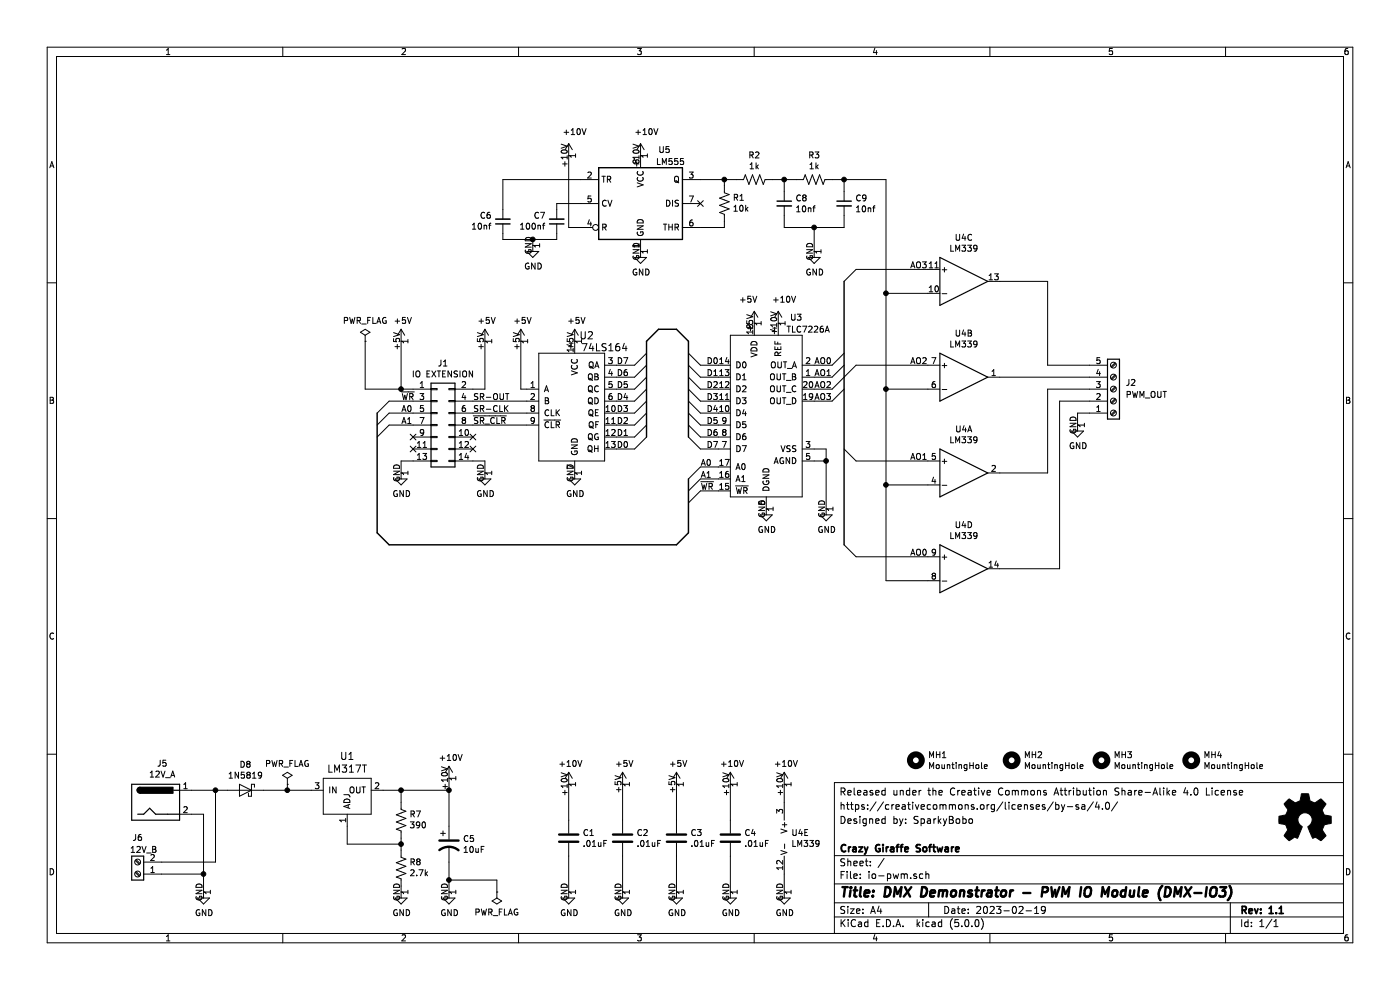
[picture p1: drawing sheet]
EESchema Schematic File Version 4
LIBS:io-pwm-cache
EELAYER 26 0
EELAYER END
$Descr A4 11693 8268
encoding utf-8
Sheet 1 1
Title "DMX Demonstrator - PWM IO Module (DMX-IO3)"
Date "2023-02-19"
Rev "1.1"
Comp "Crazy Giraffe Software"
Comment1 ""
Comment2 "Designed by: SparkyBobo"
Comment3 "https://creativecommons.org/licenses/by-sa/4.0/"
Comment4 "Released under the Creative Commons Attribution Share-Alike 4.0 License"
$EndDescr
Wire Wire Line
	4150 7350 3750 7350
Wire Wire Line
	4150 7450 4150 7350
$Comp
L power:PWR_FLAG #FLG0101
U 1 1
P 4150 7450
F 0 "#FLG0101" H 4150 7525 50  0001 C CNN
F 1 "PWR_FLAG" H 4150 7623 50  0000 C CNN
F 2 "" H 4150 7450 50  0001 C CNN
F 3 "~" H 4150 7450 50  0001 C CNN
	1    4150 7450
	-1   0    0    1   
$EndComp
Text Label 5850 4100 0    50   ~ 0
~WR
Text Label 5850 3900 0    50   ~ 0
A0
Text Label 5850 4000 0    50   ~ 0
A1
$Comp
L power:GND #PWR0105
U 1 1
P 4800 3950
F 0 "#PWR0105" H 4800 3700 50  0001 C CNN
F 1 "GND" H 4805 3777 50  0000 C CNN
F 2 "" H 4800 3950 50  0001 C CNN
F 3 "" H 4800 3950 50  0001 C CNN
	1    4800 3950
	1    0    0    -1  
$EndComp
$Comp
L power:+5V #PWR0106
U 1 1
P 4800 2850
F 0 "#PWR0106" H 4800 2700 50  0001 C CNN
F 1 "+5V" H 4815 3023 50  0000 C CNN
F 2 "" H 4800 2850 50  0001 C CNN
F 3 "" H 4800 2850 50  0001 C CNN
	1    4800 2850
	1    0    0    -1  
$EndComp
Wire Wire Line
	4350 3250 4400 3250
$Comp
L power:GND #PWR0108
U 1 1
P 6400 4250
F 0 "#PWR0108" H 6400 4000 50  0001 C CNN
F 1 "GND" H 6405 4077 50  0000 C CNN
F 2 "" H 6400 4250 50  0001 C CNN
F 3 "" H 6400 4250 50  0001 C CNN
	1    6400 4250
	1    0    0    -1  
$EndComp
$Comp
L power:+5V #PWR0109
U 1 1
P 6300 2700
F 0 "#PWR0109" H 6300 2550 50  0001 C CNN
F 1 "+5V" H 6250 2900 50  0000 C CNN
F 2 "" H 6300 2700 50  0001 C CNN
F 3 "" H 6300 2700 50  0001 C CNN
	1    6300 2700
	1    0    0    -1  
$EndComp
$Comp
L power:+10V #PWR0110
U 1 1
P 6500 2700
F 0 "#PWR0110" H 6500 2550 50  0001 C CNN
F 1 "+10V" H 6550 2900 50  0000 C CNN
F 2 "" H 6500 2700 50  0001 C CNN
F 3 "" H 6500 2700 50  0001 C CNN
	1    6500 2700
	1    0    0    -1  
$EndComp
$Comp
L power:GND #PWR0111
U 1 1
P 9000 3550
F 0 "#PWR0111" H 9000 3300 50  0001 C CNN
F 1 "GND" H 9005 3377 50  0000 C CNN
F 2 "" H 9000 3550 50  0001 C CNN
F 3 "" H 9000 3550 50  0001 C CNN
	1    9000 3550
	1    0    0    -1  
$EndComp
Wire Wire Line
	9000 3550 9000 3450
$Comp
L Connector:Screw_Terminal_01x05 J2
U 1 1
P 9300 3250
F 0 "J2" H 9400 3200 50  0000 L CNN
F 1 "PWM_OUT" H 9400 3300 50  0000 L CNN
F 2 "Connector_Phoenix_MSTB:PhoenixContact_MSTBA_2,5_5-G-5,08_1x05_P5.08mm_Horizontal" H 9300 3250 50  0001 C CNN
F 3 "~" H 9300 3250 50  0001 C CNN
	1    9300 3250
	1    0    0    1   
$EndComp
Wire Wire Line
	3750 6500 3750 6600
$Comp
L power:+10V #PWR0114
U 1 1
P 3750 6500
F 0 "#PWR0114" H 3750 6350 50  0001 C CNN
F 1 "+10V" H 3765 6673 50  0000 C CNN
F 2 "" H 3750 6500 50  0001 C CNN
F 3 "" H 3750 6500 50  0001 C CNN
	1    3750 6500
	1    0    0    -1  
$EndComp
$Comp
L Device:CP1 C5
U 1 1
P 3750 7050
F 0 "C5" H 3865 7096 50  0000 L CNN
F 1 "10uF" H 3865 7005 50  0000 L CNN
F 2 "Capacitor_THT:CP_Radial_D5.0mm_P2.50mm" H 3750 7050 50  0001 C CNN
F 3 "~" H 3750 7050 50  0001 C CNN
	1    3750 7050
	1    0    0    -1  
$EndComp
$Comp
L dk_PMIC-Voltage-Regulators-Linear:LM317T U1
U 1 1
P 2900 6600
F 0 "U1" H 2900 6887 60  0000 C CNN
F 1 "LM317T" H 2900 6781 60  0000 C CNN
F 2 "Package_TO_SOT_THT:TO-220-3_Horizontal_TabDown" H 3100 6800 60  0001 L CNN
F 3 "http://www.st.com/content/ccc/resource/technical/document/datasheet/group1/a0/db/e6/9b/6f/9c/45/7b/CD00000455/files/CD00000455.pdf/jcr:content/translations/en.CD00000455.pdf" H 3100 6900 60  0001 L CNN
F 4 "497-1575-5-ND" H 3100 7000 60  0001 L CNN "Digi-Key_PN"
F 5 "LM317T" H 3100 7100 60  0001 L CNN "MPN"
F 6 "Integrated Circuits (ICs)" H 3100 7200 60  0001 L CNN "Category"
F 7 "PMIC - Voltage Regulators - Linear" H 3100 7300 60  0001 L CNN "Family"
F 8 "http://www.st.com/content/ccc/resource/technical/document/datasheet/group1/a0/db/e6/9b/6f/9c/45/7b/CD00000455/files/CD00000455.pdf/jcr:content/translations/en.CD00000455.pdf" H 3100 7400 60  0001 L CNN "DK_Datasheet_Link"
F 9 "/product-detail/en/stmicroelectronics/LM317T/497-1575-5-ND/591677" H 3100 7500 60  0001 L CNN "DK_Detail_Page"
F 10 "IC REG LIN POS ADJ 1.5A TO220AB" H 3100 7600 60  0001 L CNN "Description"
F 11 "STMicroelectronics" H 3100 7700 60  0001 L CNN "Manufacturer"
F 12 "Active" H 3100 7800 60  0001 L CNN "Status"
	1    2900 6600
	1    0    0    -1  
$EndComp
$Comp
L Device:R_US R7
U 1 1
P 3350 6850
F 0 "R7" H 3282 6804 50  0000 R CNN
F 1 "390" H 3282 6895 50  0000 R CNN
F 2 "Resistor_THT:R_Axial_DIN0207_L6.3mm_D2.5mm_P10.16mm_Horizontal" V 3390 6840 50  0001 C CNN
F 3 "~" H 3350 6850 50  0001 C CNN
	1    3350 6850
	-1   0    0    1   
$EndComp
$Comp
L Device:R_US R8
U 1 1
P 3350 7250
F 0 "R8" H 3282 7204 50  0000 R CNN
F 1 "2.7k" H 3282 7295 50  0000 R CNN
F 2 "Resistor_THT:R_Axial_DIN0207_L6.3mm_D2.5mm_P10.16mm_Horizontal" V 3390 7240 50  0001 C CNN
F 3 "~" H 3350 7250 50  0001 C CNN
	1    3350 7250
	-1   0    0    1   
$EndComp
Wire Wire Line
	3200 6600 3350 6600
Wire Wire Line
	3350 6700 3350 6600
Connection ~ 3350 6600
Wire Wire Line
	3350 6600 3750 6600
Wire Wire Line
	3350 7000 3350 7050
Wire Wire Line
	3350 7050 2900 7050
Wire Wire Line
	2900 7050 2900 6900
Connection ~ 3350 7050
Wire Wire Line
	3350 7050 3350 7100
$Comp
L power:GND #PWR0115
U 1 1
P 3350 7450
F 0 "#PWR0115" H 3350 7200 50  0001 C CNN
F 1 "GND" H 3355 7277 50  0000 C CNN
F 2 "" H 3350 7450 50  0001 C CNN
F 3 "" H 3350 7450 50  0001 C CNN
	1    3350 7450
	1    0    0    -1  
$EndComp
Wire Wire Line
	3350 7450 3350 7400
Connection ~ 3750 6600
$Comp
L power:GND #PWR0116
U 1 1
P 3750 7450
F 0 "#PWR0116" H 3750 7200 50  0001 C CNN
F 1 "GND" H 3755 7277 50  0000 C CNN
F 2 "" H 3750 7450 50  0001 C CNN
F 3 "" H 3750 7450 50  0001 C CNN
	1    3750 7450
	1    0    0    -1  
$EndComp
Wire Wire Line
	3750 6900 3750 6600
Wire Wire Line
	3750 7200 3750 7350
$Comp
L Connector:Screw_Terminal_01x02 J6
U 1 1
P 1150 7300
F 0 "J6" H 1150 7000 50  0000 C CNN
F 1 "12V_B" H 1100 7100 50  0000 C CNN
F 2 "Connector_Phoenix_MSTB:PhoenixContact_MSTBA_2,5_2-G-5,08_1x02_P5.08mm_Horizontal" H 1150 7300 50  0001 C CNN
F 3 "~" H 1150 7300 50  0001 C CNN
	1    1150 7300
	-1   0    0    1   
$EndComp
$Comp
L Connector:Barrel_Jack J5
U 1 1
P 1300 6700
F 0 "J5" H 1355 7025 50  0000 C CNN
F 1 "12V_A" H 1355 6934 50  0000 C CNN
F 2 "Connector_BarrelJack:BarrelJack_CUI_PJ-063AH_Horizontal" H 1350 6660 50  0001 C CNN
F 3 "~" H 1350 6660 50  0001 C CNN
	1    1300 6700
	1    0    0    -1  
$EndComp
$Comp
L Diode:1N5819 D8
U 1 1
P 2050 6600
F 0 "D8" H 2050 6816 50  0000 C CNN
F 1 "1N5819" H 2050 6725 50  0000 C CNN
F 2 "Diode_THT:D_DO-41_SOD81_P10.16mm_Horizontal" H 2050 6425 50  0001 C CNN
F 3 "http://www.vishay.com/docs/88525/1n5817.pdf" H 2050 6600 50  0001 C CNN
	1    2050 6600
	-1   0    0    -1  
$EndComp
Wire Wire Line
	2200 6600 2400 6600
Wire Wire Line
	1600 6600 1800 6600
Wire Wire Line
	1600 6800 1700 6800
Wire Wire Line
	1700 6800 1700 7300
$Comp
L power:GND #PWR0117
U 1 1
P 1700 7450
F 0 "#PWR0117" H 1700 7200 50  0001 C CNN
F 1 "GND" H 1705 7277 50  0000 C CNN
F 2 "" H 1700 7450 50  0001 C CNN
F 3 "" H 1700 7450 50  0001 C CNN
	1    1700 7450
	1    0    0    -1  
$EndComp
Wire Wire Line
	1350 7300 1700 7300
Connection ~ 1700 7300
Wire Wire Line
	1700 7300 1700 7450
Wire Wire Line
	1350 7200 1800 7200
Wire Wire Line
	1800 7200 1800 6600
Connection ~ 1800 6600
Connection ~ 3750 7350
Wire Wire Line
	3750 7350 3750 7450
$Comp
L Device:C C1
U 1 1
P 4750 7000
F 0 "C1" H 4865 7046 50  0000 L CNN
F 1 ".01uF" H 4865 6955 50  0000 L CNN
F 2 "Capacitors:CAP-PTH-2.54" H 4788 6850 50  0001 C CNN
F 3 "~" H 4750 7000 50  0001 C CNN
	1    4750 7000
	1    0    0    -1  
$EndComp
$Comp
L Device:C C2
U 1 1
P 5200 7000
F 0 "C2" H 5315 7046 50  0000 L CNN
F 1 ".01uF" H 5315 6955 50  0000 L CNN
F 2 "Capacitors:CAP-PTH-2.54" H 5238 6850 50  0001 C CNN
F 3 "~" H 5200 7000 50  0001 C CNN
	1    5200 7000
	1    0    0    -1  
$EndComp
$Comp
L Device:C C3
U 1 1
P 5650 7000
F 0 "C3" H 5765 7046 50  0000 L CNN
F 1 ".01uF" H 5765 6955 50  0000 L CNN
F 2 "Capacitors:CAP-PTH-2.54" H 5688 6850 50  0001 C CNN
F 3 "~" H 5650 7000 50  0001 C CNN
	1    5650 7000
	1    0    0    -1  
$EndComp
$Comp
L power:GND #PWR0118
U 1 1
P 4750 7450
F 0 "#PWR0118" H 4750 7200 50  0001 C CNN
F 1 "GND" H 4755 7277 50  0000 C CNN
F 2 "" H 4750 7450 50  0001 C CNN
F 3 "" H 4750 7450 50  0001 C CNN
	1    4750 7450
	1    0    0    -1  
$EndComp
$Comp
L power:GND #PWR0119
U 1 1
P 5200 7450
F 0 "#PWR0119" H 5200 7200 50  0001 C CNN
F 1 "GND" H 5205 7277 50  0000 C CNN
F 2 "" H 5200 7450 50  0001 C CNN
F 3 "" H 5200 7450 50  0001 C CNN
	1    5200 7450
	1    0    0    -1  
$EndComp
$Comp
L power:GND #PWR0120
U 1 1
P 5650 7450
F 0 "#PWR0120" H 5650 7200 50  0001 C CNN
F 1 "GND" H 5655 7277 50  0000 C CNN
F 2 "" H 5650 7450 50  0001 C CNN
F 3 "" H 5650 7450 50  0001 C CNN
	1    5650 7450
	1    0    0    -1  
$EndComp
$Comp
L power:+10V #PWR0121
U 1 1
P 4750 6550
F 0 "#PWR0121" H 4750 6400 50  0001 C CNN
F 1 "+10V" H 4765 6723 50  0000 C CNN
F 2 "" H 4750 6550 50  0001 C CNN
F 3 "" H 4750 6550 50  0001 C CNN
	1    4750 6550
	1    0    0    -1  
$EndComp
$Comp
L power:+5V #PWR0122
U 1 1
P 5200 6550
F 0 "#PWR0122" H 5200 6400 50  0001 C CNN
F 1 "+5V" H 5215 6723 50  0000 C CNN
F 2 "" H 5200 6550 50  0001 C CNN
F 3 "" H 5200 6550 50  0001 C CNN
	1    5200 6550
	1    0    0    -1  
$EndComp
$Comp
L power:+5V #PWR0123
U 1 1
P 5650 6550
F 0 "#PWR0123" H 5650 6400 50  0001 C CNN
F 1 "+5V" H 5665 6723 50  0000 C CNN
F 2 "" H 5650 6550 50  0001 C CNN
F 3 "" H 5650 6550 50  0001 C CNN
	1    5650 6550
	1    0    0    -1  
$EndComp
Wire Wire Line
	4750 7450 4750 7150
Wire Wire Line
	4750 6850 4750 6550
Wire Wire Line
	5200 6550 5200 6850
Wire Wire Line
	5200 7150 5200 7450
Wire Wire Line
	5650 7450 5650 7150
Wire Wire Line
	5650 6850 5650 6550
$Comp
L CrazyGiraffe_DMXDemonstrator:74LS164 U2
U 1 1
P 4800 3450
F 0 "U2" H 4900 4100 60  0000 C CNN
F 1 "74LS164" H 5050 4000 60  0000 C CNN
F 2 "Package_DIP:DIP-14_W7.62mm" H 4100 2600 60  0001 L CNN
F 3 "http://www.ti.com/general/docs/suppproductinfo.tsp?distId=10&gotoUrl=http%3A%2F%2Fwww.ti.com%2Flit%2Fgpn%2Fsn74hc164" H 2300 2450 60  0001 L CNN
	1    4800 3450
	1    0    0    -1  
$EndComp
$Comp
L power:+5V #PWR0124
U 1 1
P 4350 2850
F 0 "#PWR0124" H 4350 2700 50  0001 C CNN
F 1 "+5V" H 4365 3023 50  0000 C CNN
F 2 "" H 4350 2850 50  0001 C CNN
F 3 "" H 4350 2850 50  0001 C CNN
	1    4350 2850
	1    0    0    -1  
$EndComp
Wire Wire Line
	4350 2850 4350 3250
$Comp
L CrazyGiraffe_DMXDemonstrator:TLC7226A U3
U 1 1
P 6400 3200
F 0 "U3" H 6650 3750 50  0000 C CNN
F 1 "TLC7226A" H 6750 3650 50  0000 C CNN
F 2 "Package_DIP:DIP-20_W7.62mm" H 6400 1800 50  0001 C CNN
F 3 "https://www.ti.com/lit/ds/symlink/tlc7226.pdf?HQS=TI-null-null-mousermode-df-pf-null-wwe&ts=1597106258697" H 6750 1700 50  0001 C CNN
	1    6400 3200
	1    0    0    -1  
$EndComp
$Comp
L power:GND #PWR0125
U 1 1
P 6900 4250
F 0 "#PWR0125" H 6900 4000 50  0001 C CNN
F 1 "GND" H 6905 4077 50  0000 C CNN
F 2 "" H 6900 4250 50  0001 C CNN
F 3 "" H 6900 4250 50  0001 C CNN
	1    6900 4250
	1    0    0    -1  
$EndComp
Wire Wire Line
	6900 4250 6900 3850
Wire Wire Line
	6900 3750 6800 3750
Wire Wire Line
	6800 3850 6900 3850
Connection ~ 6900 3850
Wire Wire Line
	6900 3850 6900 3750
Wire Wire Line
	1800 6600 1900 6600
$Comp
L power:PWR_FLAG #FLG01
U 1 1
P 2400 6550
F 0 "#FLG01" H 2400 6625 50  0001 C CNN
F 1 "PWR_FLAG" H 2400 6723 50  0000 C CNN
F 2 "" H 2400 6550 50  0001 C CNN
F 3 "~" H 2400 6550 50  0001 C CNN
	1    2400 6550
	1    0    0    -1  
$EndComp
Wire Wire Line
	2400 6550 2400 6600
Connection ~ 2400 6600
Wire Wire Line
	2400 6600 2600 6600
Wire Wire Line
	5850 4100 6000 4100
Wire Wire Line
	5850 4000 6000 4000
Wire Wire Line
	5850 3900 6000 3900
Entry Wire Line
	5750 4000 5850 3900
Entry Wire Line
	5750 4100 5850 4000
Entry Wire Line
	5750 4200 5850 4100
$Comp
L Graphic:Logo_Open_Hardware_Small #LOGO1
U 1 1
P 10900 6850
F 0 "#LOGO1" H 10900 7125 50  0001 C CNN
F 1 "Logo_Open_Hardware_Small" H 10900 6625 50  0001 C CNN
F 2 "" H 10900 6850 50  0001 C CNN
F 3 "~" H 10900 6850 50  0001 C CNN
	1    10900 6850
	1    0    0    -1  
$EndComp
Entry Bus Bus
	5650 4550 5750 4450
Entry Wire Line
	6950 3050 7050 2950
Entry Wire Line
	6950 3150 7050 3050
Entry Wire Line
	6950 3250 7050 3150
Entry Wire Line
	6950 3350 7050 3250
Wire Wire Line
	9000 3450 9100 3450
Entry Wire Line
	7050 2350 7150 2250
Entry Wire Line
	7050 3150 7150 3050
Entry Wire Line
	7050 3750 7150 3850
Entry Wire Line
	7050 4550 7150 4650
Wire Wire Line
	6800 3050 6950 3050
Wire Wire Line
	6800 3150 6950 3150
Wire Wire Line
	6800 3250 6950 3250
Wire Wire Line
	6800 3350 6950 3350
Wire Wire Line
	7150 4650 7750 4650
Wire Wire Line
	7150 2250 7750 2250
Wire Wire Line
	7150 3050 7750 3050
Text Label 6800 3050 0    50   ~ 0
AO0
Text Label 6800 3150 0    50   ~ 0
AO1
Text Label 6800 3250 0    50   ~ 0
AO2
Text Label 6800 3350 0    50   ~ 0
AO3
Text Label 7600 4650 0    50   ~ 0
AO0
Text Label 7600 3850 0    50   ~ 0
AO1
Text Label 7600 3050 0    50   ~ 0
AO2
Text Label 7600 2250 0    50   ~ 0
AO3
Wire Wire Line
	7150 3850 7750 3850
Wire Wire Line
	9100 3050 8750 3050
Wire Wire Line
	8750 3050 8750 2350
Wire Wire Line
	9100 3250 8750 3250
Wire Wire Line
	8750 3250 8750 3950
Wire Wire Line
	9100 3350 8850 3350
Wire Wire Line
	8850 3350 8850 4750
$Comp
L Device:C C4
U 1 1
P 6100 7000
F 0 "C4" H 6215 7046 50  0000 L CNN
F 1 ".01uF" H 6215 6955 50  0000 L CNN
F 2 "Capacitors:CAP-PTH-2.54" H 6138 6850 50  0001 C CNN
F 3 "~" H 6100 7000 50  0001 C CNN
	1    6100 7000
	1    0    0    -1  
$EndComp
$Comp
L power:GND #PWR03
U 1 1
P 6100 7450
F 0 "#PWR03" H 6100 7200 50  0001 C CNN
F 1 "GND" H 6105 7277 50  0000 C CNN
F 2 "" H 6100 7450 50  0001 C CNN
F 3 "" H 6100 7450 50  0001 C CNN
	1    6100 7450
	1    0    0    -1  
$EndComp
Wire Wire Line
	6100 7450 6100 7150
Wire Wire Line
	6100 6850 6100 6550
$Comp
L power:GND #PWR04
U 1 1
P 6550 7450
F 0 "#PWR04" H 6550 7200 50  0001 C CNN
F 1 "GND" H 6555 7277 50  0000 C CNN
F 2 "" H 6550 7450 50  0001 C CNN
F 3 "" H 6550 7450 50  0001 C CNN
	1    6550 7450
	1    0    0    -1  
$EndComp
Wire Wire Line
	6550 6700 6550 6550
Wire Wire Line
	6550 7300 6550 7450
$Comp
L power:+10V #PWR0107
U 1 1
P 6550 6550
F 0 "#PWR0107" H 6550 6400 50  0001 C CNN
F 1 "+10V" H 6565 6723 50  0000 C CNN
F 2 "" H 6550 6550 50  0001 C CNN
F 3 "" H 6550 6550 50  0001 C CNN
	1    6550 6550
	1    0    0    -1  
$EndComp
$Comp
L power:+10V #PWR0112
U 1 1
P 6100 6550
F 0 "#PWR0112" H 6100 6400 50  0001 C CNN
F 1 "+10V" H 6115 6723 50  0000 C CNN
F 2 "" H 6100 6550 50  0001 C CNN
F 3 "" H 6100 6550 50  0001 C CNN
	1    6100 6550
	1    0    0    -1  
$EndComp
$Comp
L Connector_Generic:Conn_02x07_Odd_Even J1
U 1 1
P 3650 3550
F 0 "J1" H 3700 4067 50  0000 C CNN
F 1 "IO EXTENSION" H 3700 3976 50  0000 C CNN
F 2 "Connector_IDC:IDC-Header_2x07_P2.54mm_Horizontal" H 3650 3550 50  0001 C CNN
F 3 "~" H 3650 3550 50  0001 C CNN
	1    3650 3550
	1    0    0    -1  
$EndComp
$Comp
L power:+5V #PWR0101
U 1 1
P 4050 2850
F 0 "#PWR0101" H 4050 2700 50  0001 C CNN
F 1 "+5V" H 4065 3023 50  0000 C CNN
F 2 "" H 4050 2850 50  0001 C CNN
F 3 "" H 4050 2850 50  0001 C CNN
	1    4050 2850
	1    0    0    -1  
$EndComp
$Comp
L power:+5V #PWR0102
U 1 1
P 3350 2850
F 0 "#PWR0102" H 3350 2700 50  0001 C CNN
F 1 "+5V" H 3365 3023 50  0000 C CNN
F 2 "" H 3350 2850 50  0001 C CNN
F 3 "" H 3350 2850 50  0001 C CNN
	1    3350 2850
	1    0    0    -1  
$EndComp
$Comp
L power:GND #PWR0103
U 1 1
P 4050 3950
F 0 "#PWR0103" H 4050 3700 50  0001 C CNN
F 1 "GND" H 4055 3777 50  0000 C CNN
F 2 "" H 4050 3950 50  0001 C CNN
F 3 "" H 4050 3950 50  0001 C CNN
	1    4050 3950
	1    0    0    -1  
$EndComp
$Comp
L power:GND #PWR0104
U 1 1
P 3350 3950
F 0 "#PWR0104" H 3350 3700 50  0001 C CNN
F 1 "GND" H 3355 3777 50  0000 C CNN
F 2 "" H 3350 3950 50  0001 C CNN
F 3 "" H 3350 3950 50  0001 C CNN
	1    3350 3950
	1    0    0    -1  
$EndComp
Wire Wire Line
	3350 3950 3350 3850
Wire Wire Line
	3950 3250 4050 3250
Wire Wire Line
	4050 3250 4050 2850
Wire Wire Line
	3350 2850 3350 3250
Wire Wire Line
	3350 3250 3450 3250
Wire Wire Line
	3450 3850 3350 3850
Wire Wire Line
	3950 3850 4050 3850
Wire Wire Line
	4050 3850 4050 3950
Wire Wire Line
	4400 3350 3950 3350
Wire Wire Line
	4400 3550 3950 3550
NoConn ~ 3950 3650
NoConn ~ 3950 3750
Wire Bus Line
	5650 4550 3250 4550
Wire Wire Line
	3450 3350 3250 3350
Wire Wire Line
	3250 3450 3450 3450
Wire Wire Line
	3250 3550 3450 3550
NoConn ~ 3450 3650
NoConn ~ 3450 3750
Entry Wire Line
	3150 3450 3250 3350
Entry Wire Line
	3150 3550 3250 3450
Entry Wire Line
	3150 3650 3250 3550
Entry Bus Bus
	3150 4450 3250 4550
Text Label 3350 3450 0    50   ~ 0
A0
Text Label 3350 3550 0    50   ~ 0
A1
Text Label 3350 3350 0    50   ~ 0
~WR
$Comp
L Mechanical:MountingHole MH2
U 1 1
P 8450 6350
F 0 "MH2" H 8550 6396 50  0000 L CNN
F 1 "MountingHole" H 8550 6305 50  0000 L CNN
F 2 "MountingHole:MountingHole_3.2mm_M3" H 8450 6350 50  0001 C CNN
F 3 "~" H 8450 6350 50  0001 C CNN
	1    8450 6350
	1    0    0    -1  
$EndComp
$Comp
L Mechanical:MountingHole MH3
U 1 1
P 9200 6350
F 0 "MH3" H 9300 6396 50  0000 L CNN
F 1 "MountingHole" H 9300 6305 50  0000 L CNN
F 2 "MountingHole:MountingHole_3.2mm_M3" H 9200 6350 50  0001 C CNN
F 3 "~" H 9200 6350 50  0001 C CNN
	1    9200 6350
	1    0    0    -1  
$EndComp
$Comp
L Mechanical:MountingHole MH4
U 1 1
P 9950 6350
F 0 "MH4" H 10050 6396 50  0000 L CNN
F 1 "MountingHole" H 10050 6305 50  0000 L CNN
F 2 "MountingHole:MountingHole_3.2mm_M3" H 9950 6350 50  0001 C CNN
F 3 "~" H 9950 6350 50  0001 C CNN
	1    9950 6350
	1    0    0    -1  
$EndComp
$Comp
L Mechanical:MountingHole MH1
U 1 1
P 7650 6350
F 0 "MH1" H 7750 6396 50  0000 L CNN
F 1 "MountingHole" H 7750 6305 50  0000 L CNN
F 2 "MountingHole:MountingHole_3.2mm_M3" H 7650 6350 50  0001 C CNN
F 3 "~" H 7650 6350 50  0001 C CNN
	1    7650 6350
	1    0    0    -1  
$EndComp
$Comp
L Comparator:LM339 U4
U 1 1
P 8050 3950
F 0 "U4" H 8050 4317 50  0000 C CNN
F 1 "LM339" H 8050 4226 50  0000 C CNN
F 2 "Package_DIP:DIP-14_W7.62mm" H 8000 4050 50  0001 C CNN
F 3 "http://www.ti.com/lit/ds/symlink/lm339.pdf" H 8100 4150 50  0001 C CNN
	1    8050 3950
	1    0    0    -1  
$EndComp
$Comp
L Comparator:LM339 U4
U 2 1
P 8050 3150
F 0 "U4" H 8050 3517 50  0000 C CNN
F 1 "LM339" H 8050 3426 50  0000 C CNN
F 2 "Package_DIP:DIP-14_W7.62mm" H 8000 3250 50  0001 C CNN
F 3 "http://www.ti.com/lit/ds/symlink/lm339.pdf" H 8100 3350 50  0001 C CNN
	2    8050 3150
	1    0    0    -1  
$EndComp
$Comp
L Comparator:LM339 U4
U 3 1
P 8050 2350
F 0 "U4" H 8050 2717 50  0000 C CNN
F 1 "LM339" H 8050 2626 50  0000 C CNN
F 2 "Package_DIP:DIP-14_W7.62mm" H 8000 2450 50  0001 C CNN
F 3 "http://www.ti.com/lit/ds/symlink/lm339.pdf" H 8100 2550 50  0001 C CNN
	3    8050 2350
	1    0    0    -1  
$EndComp
$Comp
L Comparator:LM339 U4
U 4 1
P 8050 4750
F 0 "U4" H 8050 5117 50  0000 C CNN
F 1 "LM339" H 8050 5026 50  0000 C CNN
F 2 "Package_DIP:DIP-14_W7.62mm" H 8000 4850 50  0001 C CNN
F 3 "http://www.ti.com/lit/ds/symlink/lm339.pdf" H 8100 4950 50  0001 C CNN
	4    8050 4750
	1    0    0    -1  
$EndComp
$Comp
L Comparator:LM339 U4
U 5 1
P 6650 7000
F 0 "U4" H 6608 7046 50  0000 L CNN
F 1 "LM339" H 6608 6955 50  0000 L CNN
F 2 "Package_DIP:DIP-14_W7.62mm" H 6600 7100 50  0001 C CNN
F 3 "http://www.ti.com/lit/ds/symlink/lm339.pdf" H 6700 7200 50  0001 C CNN
	5    6650 7000
	1    0    0    -1  
$EndComp
$Comp
L Timer:LM555 U5
U 1 1
P 5350 1700
F 0 "U5" H 5550 2150 50  0000 C CNN
F 1 "LM555" H 5600 2050 50  0000 C CNN
F 2 "Package_DIP:DIP-8_W7.62mm" H 5350 1700 50  0001 C CNN
F 3 "http://www.ti.com/lit/ds/symlink/lm555.pdf" H 5350 1700 50  0001 C CNN
	1    5350 1700
	1    0    0    -1  
$EndComp
$Comp
L Device:R_US R2
U 1 1
P 6300 1500
F 0 "R2" V 6095 1500 50  0000 C CNN
F 1 "1k" V 6186 1500 50  0000 C CNN
F 2 "Resistor_THT:R_Axial_DIN0207_L6.3mm_D2.5mm_P10.16mm_Horizontal" V 6340 1490 50  0001 C CNN
F 3 "~" H 6300 1500 50  0001 C CNN
	1    6300 1500
	0    1    1    0   
$EndComp
$Comp
L Device:C_Small C8
U 1 1
P 6550 1700
F 0 "C8" H 6642 1746 50  0000 L CNN
F 1 "10nf" H 6642 1655 50  0000 L CNN
F 2 "Capacitors:CAP-PTH-2.54" H 6550 1700 50  0001 C CNN
F 3 "~" H 6550 1700 50  0001 C CNN
	1    6550 1700
	1    0    0    -1  
$EndComp
$Comp
L power:GND #PWR0113
U 1 1
P 5350 2100
F 0 "#PWR0113" H 5350 1850 50  0001 C CNN
F 1 "GND" H 5355 1927 50  0000 C CNN
F 2 "" H 5350 2100 50  0001 C CNN
F 3 "" H 5350 2100 50  0001 C CNN
	1    5350 2100
	1    0    0    -1  
$EndComp
$Comp
L power:+10V #PWR0126
U 1 1
P 5350 1300
F 0 "#PWR0126" H 5350 1150 50  0001 C CNN
F 1 "+10V" H 5400 1500 50  0000 C CNN
F 2 "" H 5350 1300 50  0001 C CNN
F 3 "" H 5350 1300 50  0001 C CNN
	1    5350 1300
	1    0    0    -1  
$EndComp
Wire Wire Line
	5850 1500 6050 1500
Wire Wire Line
	6450 1500 6550 1500
$Comp
L Device:R_US R3
U 1 1
P 6800 1500
F 0 "R3" V 6595 1500 50  0000 C CNN
F 1 "1k" V 6686 1500 50  0000 C CNN
F 2 "Resistor_THT:R_Axial_DIN0207_L6.3mm_D2.5mm_P10.16mm_Horizontal" V 6840 1490 50  0001 C CNN
F 3 "~" H 6800 1500 50  0001 C CNN
	1    6800 1500
	0    1    1    0   
$EndComp
Wire Wire Line
	6950 1500 7050 1500
$Comp
L Device:C_Small C9
U 1 1
P 7050 1700
F 0 "C9" H 7142 1746 50  0000 L CNN
F 1 "10nf" H 7142 1655 50  0000 L CNN
F 2 "Capacitors:CAP-PTH-2.54" H 7050 1700 50  0001 C CNN
F 3 "~" H 7050 1700 50  0001 C CNN
	1    7050 1700
	1    0    0    -1  
$EndComp
NoConn ~ 5850 1700
$Comp
L Device:R_US R1
U 1 1
P 6050 1700
F 0 "R1" H 5982 1654 50  0000 R CNN
F 1 "10k" H 5982 1745 50  0000 R CNN
F 2 "Resistor_THT:R_Axial_DIN0207_L6.3mm_D2.5mm_P10.16mm_Horizontal" V 6090 1690 50  0001 C CNN
F 3 "~" H 6050 1700 50  0001 C CNN
	1    6050 1700
	-1   0    0    1   
$EndComp
Wire Wire Line
	6050 1550 6050 1500
Connection ~ 6050 1500
Wire Wire Line
	6050 1500 6150 1500
Wire Wire Line
	6050 1850 6050 1900
Wire Wire Line
	6050 1900 5850 1900
Wire Wire Line
	6550 1600 6550 1500
Connection ~ 6550 1500
Wire Wire Line
	6550 1500 6650 1500
Wire Wire Line
	7050 1600 7050 1500
Connection ~ 7050 1500
Wire Wire Line
	7050 1500 7400 1500
Wire Wire Line
	6550 1800 6550 1900
Wire Wire Line
	6550 1900 6800 1900
Wire Wire Line
	7050 1900 7050 1800
$Comp
L power:GND #PWR0127
U 1 1
P 6800 2100
F 0 "#PWR0127" H 6800 1850 50  0001 C CNN
F 1 "GND" H 6805 1927 50  0000 C CNN
F 2 "" H 6800 2100 50  0001 C CNN
F 3 "" H 6800 2100 50  0001 C CNN
	1    6800 2100
	1    0    0    -1  
$EndComp
$Comp
L Device:C_Small C6
U 1 1
P 4200 1850
F 0 "C6" H 4109 1804 50  0000 R CNN
F 1 "10nf" H 4109 1895 50  0000 R CNN
F 2 "Capacitors:CAP-PTH-2.54" H 4200 1850 50  0001 C CNN
F 3 "~" H 4200 1850 50  0001 C CNN
	1    4200 1850
	1    0    0    1   
$EndComp
$Comp
L Device:C_Small C7
U 1 1
P 4650 1850
F 0 "C7" H 4559 1804 50  0000 R CNN
F 1 "100nf" H 4559 1895 50  0000 R CNN
F 2 "Capacitors:CAP-PTH-2.54" H 4650 1850 50  0001 C CNN
F 3 "~" H 4650 1850 50  0001 C CNN
	1    4650 1850
	1    0    0    1   
$EndComp
$Comp
L power:GND #PWR0128
U 1 1
P 4450 2050
F 0 "#PWR0128" H 4450 1800 50  0001 C CNN
F 1 "GND" H 4455 1877 50  0000 C CNN
F 2 "" H 4450 2050 50  0001 C CNN
F 3 "" H 4450 2050 50  0001 C CNN
	1    4450 2050
	1    0    0    -1  
$EndComp
Wire Wire Line
	4850 1900 4750 1900
Wire Wire Line
	4750 1900 4750 1300
$Comp
L power:+10V #PWR0129
U 1 1
P 4750 1300
F 0 "#PWR0129" H 4750 1150 50  0001 C CNN
F 1 "+10V" H 4800 1500 50  0000 C CNN
F 2 "" H 4750 1300 50  0001 C CNN
F 3 "" H 4750 1300 50  0001 C CNN
	1    4750 1300
	1    0    0    -1  
$EndComp
Wire Wire Line
	4200 1950 4200 2000
Wire Wire Line
	4200 2000 4450 2000
Wire Wire Line
	4650 2000 4650 1950
Wire Wire Line
	4650 1750 4650 1700
Wire Wire Line
	4650 1700 4850 1700
Wire Wire Line
	4850 1500 4200 1500
Wire Wire Line
	4200 1500 4200 1750
Wire Wire Line
	6800 2100 6800 1900
Connection ~ 6800 1900
Wire Wire Line
	6800 1900 7050 1900
Wire Wire Line
	4450 2050 4450 2000
Connection ~ 4450 2000
Wire Wire Line
	4450 2000 4650 2000
Wire Wire Line
	7400 1500 7400 2450
Wire Wire Line
	7400 4850 7750 4850
Wire Wire Line
	8350 2350 8750 2350
Wire Wire Line
	8350 3150 9100 3150
Wire Wire Line
	8350 3950 8750 3950
Wire Wire Line
	8350 4750 8850 4750
Wire Wire Line
	7400 4050 7750 4050
Connection ~ 7400 4050
Wire Wire Line
	7400 4050 7400 4850
Wire Wire Line
	7400 3250 7750 3250
Connection ~ 7400 3250
Wire Wire Line
	7400 3250 7400 4050
Wire Wire Line
	7400 2450 7750 2450
Connection ~ 7400 2450
Wire Wire Line
	7400 2450 7400 3250
$Comp
L power:PWR_FLAG #FLG0102
U 1 1
P 3050 2850
F 0 "#FLG0102" H 3050 2925 50  0001 C CNN
F 1 "PWR_FLAG" H 3050 3023 50  0000 C CNN
F 2 "" H 3050 2850 50  0001 C CNN
F 3 "~" H 3050 2850 50  0001 C CNN
	1    3050 2850
	1    0    0    -1  
$EndComp
Wire Wire Line
	3350 3250 3050 3250
Wire Wire Line
	3050 3250 3050 2850
Text Label 3950 3350 0    50   ~ 0
SR-OUT
Text Label 3950 3450 0    50   ~ 0
SR-CLK
Text Label 3950 3550 0    50   ~ 0
~SR_CLR
Connection ~ 3350 3250
Text Label 5900 3050 0    50   ~ 0
D0
Text Label 5900 3150 0    50   ~ 0
D1
Text Label 5900 3250 0    50   ~ 0
D2
Text Label 5900 3350 0    50   ~ 0
D3
Text Label 5900 3450 0    50   ~ 0
D4
Text Label 5900 3550 0    50   ~ 0
D5
Text Label 5900 3650 0    50   ~ 0
D6
Text Label 5900 3750 0    50   ~ 0
D7
Text Label 5150 3050 0    50   ~ 0
D7
Text Label 5150 3750 0    50   ~ 0
D0
Text Label 5150 3650 0    50   ~ 0
D1
Text Label 5150 3550 0    50   ~ 0
D2
Text Label 5150 3450 0    50   ~ 0
D3
Text Label 5150 3350 0    50   ~ 0
D4
Text Label 5150 3250 0    50   ~ 0
D5
Text Label 5150 3150 0    50   ~ 0
D6
Entry Wire Line
	5750 3650 5850 3750
Entry Wire Line
	5750 3550 5850 3650
Entry Wire Line
	5750 3450 5850 3550
Entry Wire Line
	5750 3350 5850 3450
Entry Wire Line
	5750 3250 5850 3350
Entry Wire Line
	5750 3150 5850 3250
Entry Wire Line
	5750 3050 5850 3150
Entry Wire Line
	5750 2950 5850 3050
Entry Wire Line
	5300 3050 5400 2950
Entry Wire Line
	5300 3150 5400 3050
Entry Wire Line
	5300 3250 5400 3150
Entry Wire Line
	5300 3350 5400 3250
Entry Wire Line
	5300 3450 5400 3350
Entry Wire Line
	5300 3550 5400 3450
Entry Wire Line
	5300 3650 5400 3550
Entry Wire Line
	5300 3750 5400 3650
Wire Wire Line
	3950 3450 4400 3450
Wire Wire Line
	5850 3050 6000 3050
Wire Wire Line
	5850 3150 6000 3150
Wire Wire Line
	5850 3250 6000 3250
Wire Wire Line
	5850 3350 6000 3350
Wire Wire Line
	5850 3450 6000 3450
Wire Wire Line
	5850 3550 6000 3550
Wire Wire Line
	5850 3650 6000 3650
Wire Wire Line
	5850 3750 6000 3750
Wire Wire Line
	5150 3050 5300 3050
Wire Wire Line
	5150 3150 5300 3150
Wire Wire Line
	5150 3250 5300 3250
Wire Wire Line
	5150 3350 5300 3350
Wire Wire Line
	5150 3450 5300 3450
Wire Wire Line
	5150 3550 5300 3550
Wire Wire Line
	5150 3650 5300 3650
Wire Wire Line
	5150 3750 5300 3750
Entry Bus Bus
	5400 2850 5500 2750
Entry Bus Bus
	5650 2750 5750 2850
Wire Bus Line
	5500 2750 5650 2750
Wire Bus Line
	5750 4000 5750 4450
Wire Bus Line
	3150 3450 3150 4450
Wire Bus Line
	7050 2350 7050 4550
Wire Bus Line
	5400 2850 5400 3650
Wire Bus Line
	5750 2850 5750 3650
$EndSCHEMATC
